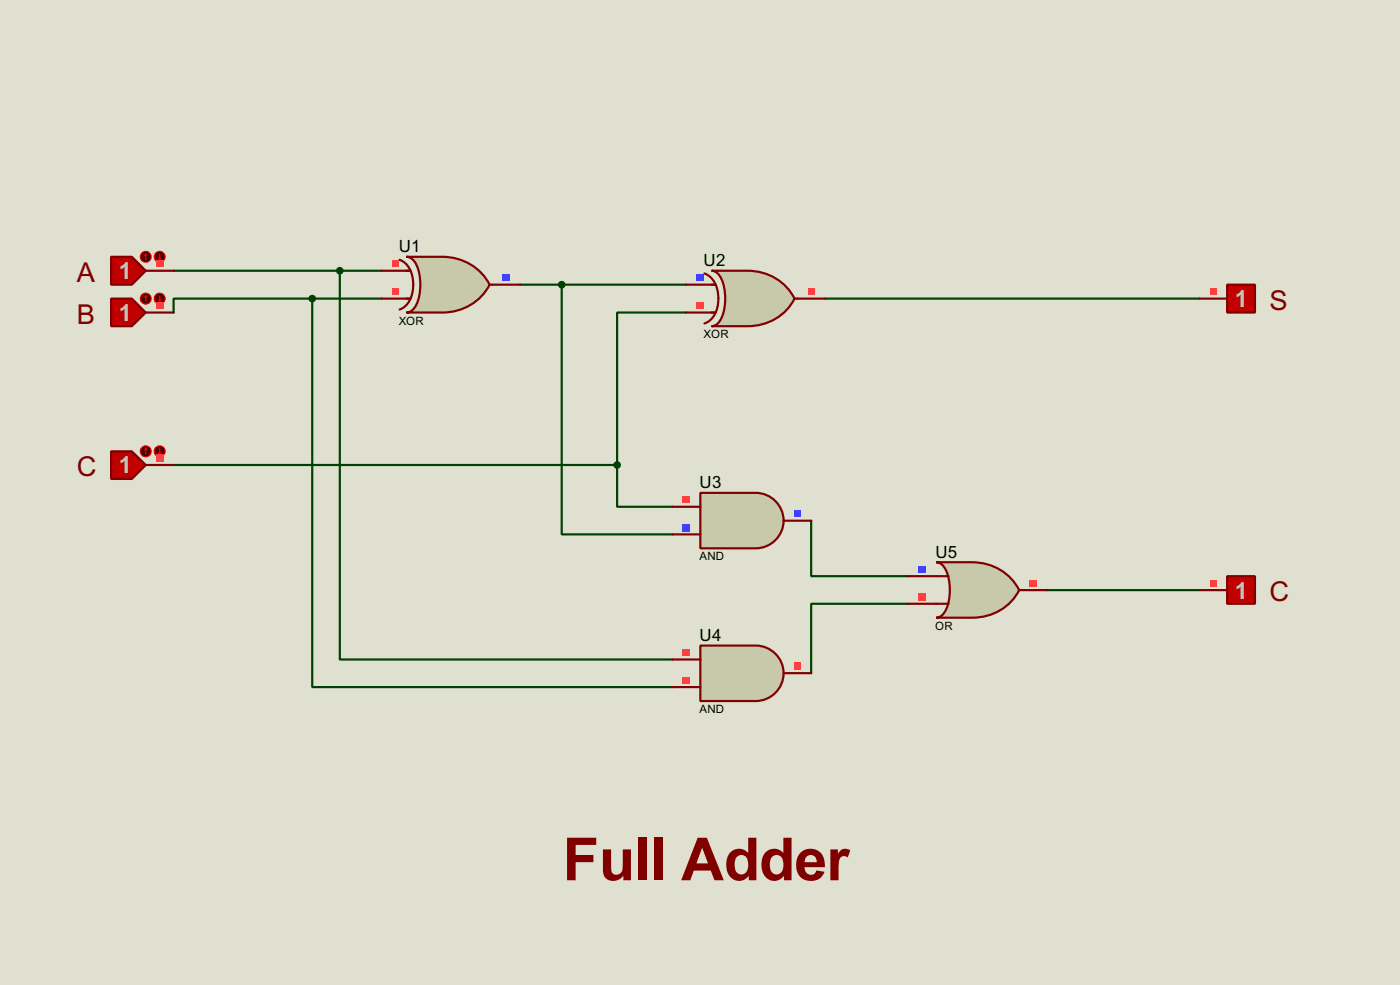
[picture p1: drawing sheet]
<svg xmlns="http://www.w3.org/2000/svg" width="256mm" height="180mm" viewBox="0 0 256 180" stroke-linecap="round" stroke-linejoin="round" font-family="sans-serif">
<path d="M0 0h256.5v180.3h-256.5z" fill="#e0e0d0"/>
<g fill="none" stroke="#004000" stroke-width=".4">
<path d="M31.8 49.6h38.1M57.2 54.7h-25.4v2.5M57.2 54.7v71.1h66M57.2 54.7h12.7M62.3 49.6v71.1h60.9M95.3 52.1h30.5M102.9 52.1v45.7h20.3M125.8 57.2h-12.7v27.9M151.2 54.7h68.6M31.8 85.1h81.3M113.1 85.1v7.7h10.1M148.6 95.3v10.2h17.8"/>
<path d="M166.4 110.5h-17.8v12.7M191.8 108h28"/>
</g>
<path d="M74.5 47h6.6a9.6 9.6 0 0 1 8.6 5.1 9.6 9.6 0 0 1-8.6 5.1h-6.6a2.2 2.2 0 0 0 1.8-1.5 9.3 9.3 0 0 0-.4-7.8l-.9-.8z" fill-rule="evenodd" fill="#c8c8aa" stroke="#800000" stroke-width=".4"/>
<path d="M69.9 49.6h5.3M69.9 54.7h5.3M73.2 47.6a4.5 4.5 0 0 1 2.5 4.5 4.5 4.5 0 0 1-2.5 4.6M89.7 52.1h5.6" fill="none" stroke="#800000" stroke-width=".4"/>
<g fill="#ff4040">
<path d="M71.8 47.7h1.3v1.2h-1.3z"/>
<path d="M71.8 52.8h1.3v1.2h-1.3z"/>
</g>
<path d="M92.1 50.2h1.3v1.3h-1.3z" fill="#4040ff"/>
<path d="M130.4 49.6h6.6a9.5 9.5 0 0 1 8.6 5.1 9.4 9.4 0 0 1-8.6 5h-6.6a2.16 2.16 0 0 0 1.8-1.5 9.3 9.3 0 0 0-.4-7.8l-.9-.7z" fill-rule="evenodd" fill="#c8c8aa" stroke="#800000" stroke-width=".4"/>
<path d="M125.8 52.1h5.3M125.8 57.2h5.3M129.1 50.1a4.6 4.6 0 0 1 2.5 4.6 4.4 4.4 0 0 1-2.5 4.5M145.6 54.7h5.6" fill="none" stroke="#800000" stroke-width=".4"/>
<path d="M127.7 50.2h1.3v1.3h-1.3z" fill="#4040ff"/>
<g fill="#ff4040">
<path d="M127.7 55.3h1.3v1.3h-1.3z"/>
<path d="M148 52.8h1.3v1.2h-1.3z"/>
</g>
<path d="M128.3 90.2h10.2a5.1 5.1 0 0 1 5.1 5.1 5.1 5.1 0 0 1-5.1 5.1h-10.2z" fill-rule="evenodd" fill="#c8c8aa" stroke="#800000" stroke-width=".4"/>
<path d="M123.2 92.8h5.1M123.2 97.8h5.1M143.6 95.3h5" fill="none" stroke="#800000" stroke-width=".4"/>
<path d="M125.1 90.9h1.3v1.2h-1.3z" fill="#ff4040"/>
<g fill="#4040ff">
<path d="M125.1 95.9h1.3v1.3h-1.3z"/>
<path d="M145.5 93.4h1.2v1.3h-1.2z"/>
</g>
<path d="M128.3 118.2h10.2a5.1 5.1 0 0 1 5.1 5 5.1 5.1 0 0 1-5.1 5.1h-10.2z" fill-rule="evenodd" fill="#c8c8aa" stroke="#800000" stroke-width=".4"/>
<path d="M123.2 120.7h5.1M123.2 125.8h5.1M143.6 123.2h5" fill="none" stroke="#800000" stroke-width=".4"/>
<g fill="#ff4040">
<path d="M125.1 118.8h1.3v1.3h-1.3z"/>
<path d="M125.1 123.9h1.3v1.2h-1.3z"/>
<path d="M145.5 121.3h1.2v1.3h-1.2z"/>
</g>
<path d="M171.5 102.9h6.6a9.5 9.5 0 0 1 8.6 5.1 9.4 9.4 0 0 1-8.6 5.1h-6.6a2.18 2.18 0 0 0 1.8-1.5 9.3 9.3 0 0 0-.3-7.8l-1-.8z" fill-rule="evenodd" fill="#c8c8aa" stroke="#800000" stroke-width=".4"/>
<path d="M166.4 105.5h7.4M166.4 110.5h7.4M186.7 108h5.1" fill="none" stroke="#800000" stroke-width=".4"/>
<path d="M168.3 103.6h1.3v1.2h-1.3z" fill="#4040ff"/>
<g fill="#ff4040">
<path d="M168.3 108.6h1.3v1.3h-1.3z"/>
<path d="M188.6 106.1h1.3v1.3h-1.3z"/>
</g>
<circle cx="102.9" cy="52.1" r=".5" fill="#004000" stroke="#004000" stroke-width=".4"/>
<path d="M20.4 47h3.8l2.5 2.6-2.5 2.5h-3.8z" fill-rule="evenodd" fill="#c00000" stroke="#800000" stroke-width=".4"/>
<path d="M26.7 49.6h5.1" fill="none" stroke="#800000" stroke-width=".4"/>
<circle cx="26.7" cy="47" r="1" fill="#400000" stroke="#f00" stroke-width=".2"/>
<path d="M26.7 46.5l-.2 .3M26.7 46.5l.3 .3M26.7 46.5v1.1" fill="none" stroke="#f00" stroke-width=".2"/>
<circle cx="29.2" cy="47" r="1" fill="#400000" stroke="#f00" stroke-width=".2"/>
<path d="M29 47.3l.3 .3M29.3 46.5v1.1M29.5 47.3l-.2 .3" fill="none" stroke="#f00" stroke-width=".2"/>
<path d="M28.6 47.7h1.3v1.2h-1.3z" fill="#ff4040"/>
<path d="M20.4 54.7h3.8l2.5 2.5-2.5 2.5h-3.8z" fill-rule="evenodd" fill="#c00000" stroke="#800000" stroke-width=".4"/>
<path d="M26.7 57.2h5.1" fill="none" stroke="#800000" stroke-width=".4"/>
<circle cx="26.7" cy="54.7" r="1" fill="#400000" stroke="#f00" stroke-width=".2"/>
<path d="M26.7 54.2l-.2 .2M26.7 54.2l.3 .2M26.7 54.2v1" fill="none" stroke="#f00" stroke-width=".2"/>
<circle cx="29.2" cy="54.7" r="1" fill="#400000" stroke="#f00" stroke-width=".2"/>
<path d="M29 54.9l.3 .3M29.3 54.2v1M29.5 54.9l-.2 .3" fill="none" stroke="#f00" stroke-width=".2"/>
<path d="M28.6 55.3h1.3v1.3h-1.3z" fill="#ff4040"/>
<path d="M20.4 82.6h3.8l2.5 2.5-2.5 2.6h-3.8z" fill-rule="evenodd" fill="#c00000" stroke="#800000" stroke-width=".4"/>
<path d="M26.7 85.1h5.1" fill="none" stroke="#800000" stroke-width=".4"/>
<circle cx="26.7" cy="82.6" r="1" fill="#400000" stroke="#f00" stroke-width=".2"/>
<path d="M26.7 82.1l-.2 .3M26.7 82.1l.3 .3M26.7 82.1v1" fill="none" stroke="#f00" stroke-width=".2"/>
<circle cx="29.2" cy="82.6" r="1" fill="#400000" stroke="#f00" stroke-width=".2"/>
<path d="M29 82.9l.3 .2M29.3 82.1v1M29.5 82.9l-.2 .2" fill="none" stroke="#f00" stroke-width=".2"/>
<path d="M28.6 83.2h1.3v1.3h-1.3z" fill="#ff4040"/>
<g fill="#004000" stroke="#004000" stroke-width=".4">
<circle cx="62.2" cy="49.6" r=".5"/>
<circle cx="57.2" cy="54.7" r=".5"/>
<circle cx="113" cy="85.1" r=".5"/>
</g>
<path d="M224.8 52.1h5.1v5.1h-5.1z" fill-rule="evenodd" fill="#c00000" stroke="#800000" stroke-width=".4"/>
<path d="M219.8 54.7h5" fill="none" stroke="#800000" stroke-width=".4"/>
<path d="M221.7 52.8h1.2v1.2h-1.2z" fill="#ff4040"/>
<path d="M224.8 105.5h5.1v5h-5.1z" fill-rule="evenodd" fill="#c00000" stroke="#800000" stroke-width=".4"/>
<path d="M219.8 108h5" fill="none" stroke="#800000" stroke-width=".4"/>
<path d="M221.7 106.1h1.2v1.3h-1.2z" fill="#ff4040"/>
<text font-size="12.2" fill="#800000" x="103.1" y="161.1">Full Adder</text>
<g font-size="5.6" fill="#800000">
<text x="14.1" y="51.6">A</text>
<text x="14.1" y="59.3">B</text>
<text x="232.5" y="56.7">S</text>
<text x="14.1" y="87.2">C</text>
<text x="232.5" y="110.1">C</text>
</g>
<g font-size="4.8" fill="#c0c0c0">
<text x="21.8" y="51.1">1</text>
<text x="21.8" y="58.8">1</text>
<text x="226.2" y="56.2">1</text>
<text x="21.8" y="86.7">1</text>
<text x="226.2" y="109.6">1</text>
</g>
<g font-size="3.5">
<text x="73.1" y="46.2">U1</text>
<text x="128.9" y="48.7">U2</text>
<text x="128.2" y="89.4">U3</text>
<text x="171.4" y="102.1">U5</text>
<text x="128.2" y="117.4">U4</text>
</g>
<g font-size="2.4">
<text x="73" y="59.4">XOR</text>
<text x="128.9" y="61.9">XOR</text>
<text x="128.1" y="102.6">AND</text>
<text x="171.3" y="115.3">OR</text>
<text x="128.1" y="130.5">AND</text>
</g>
</svg>
